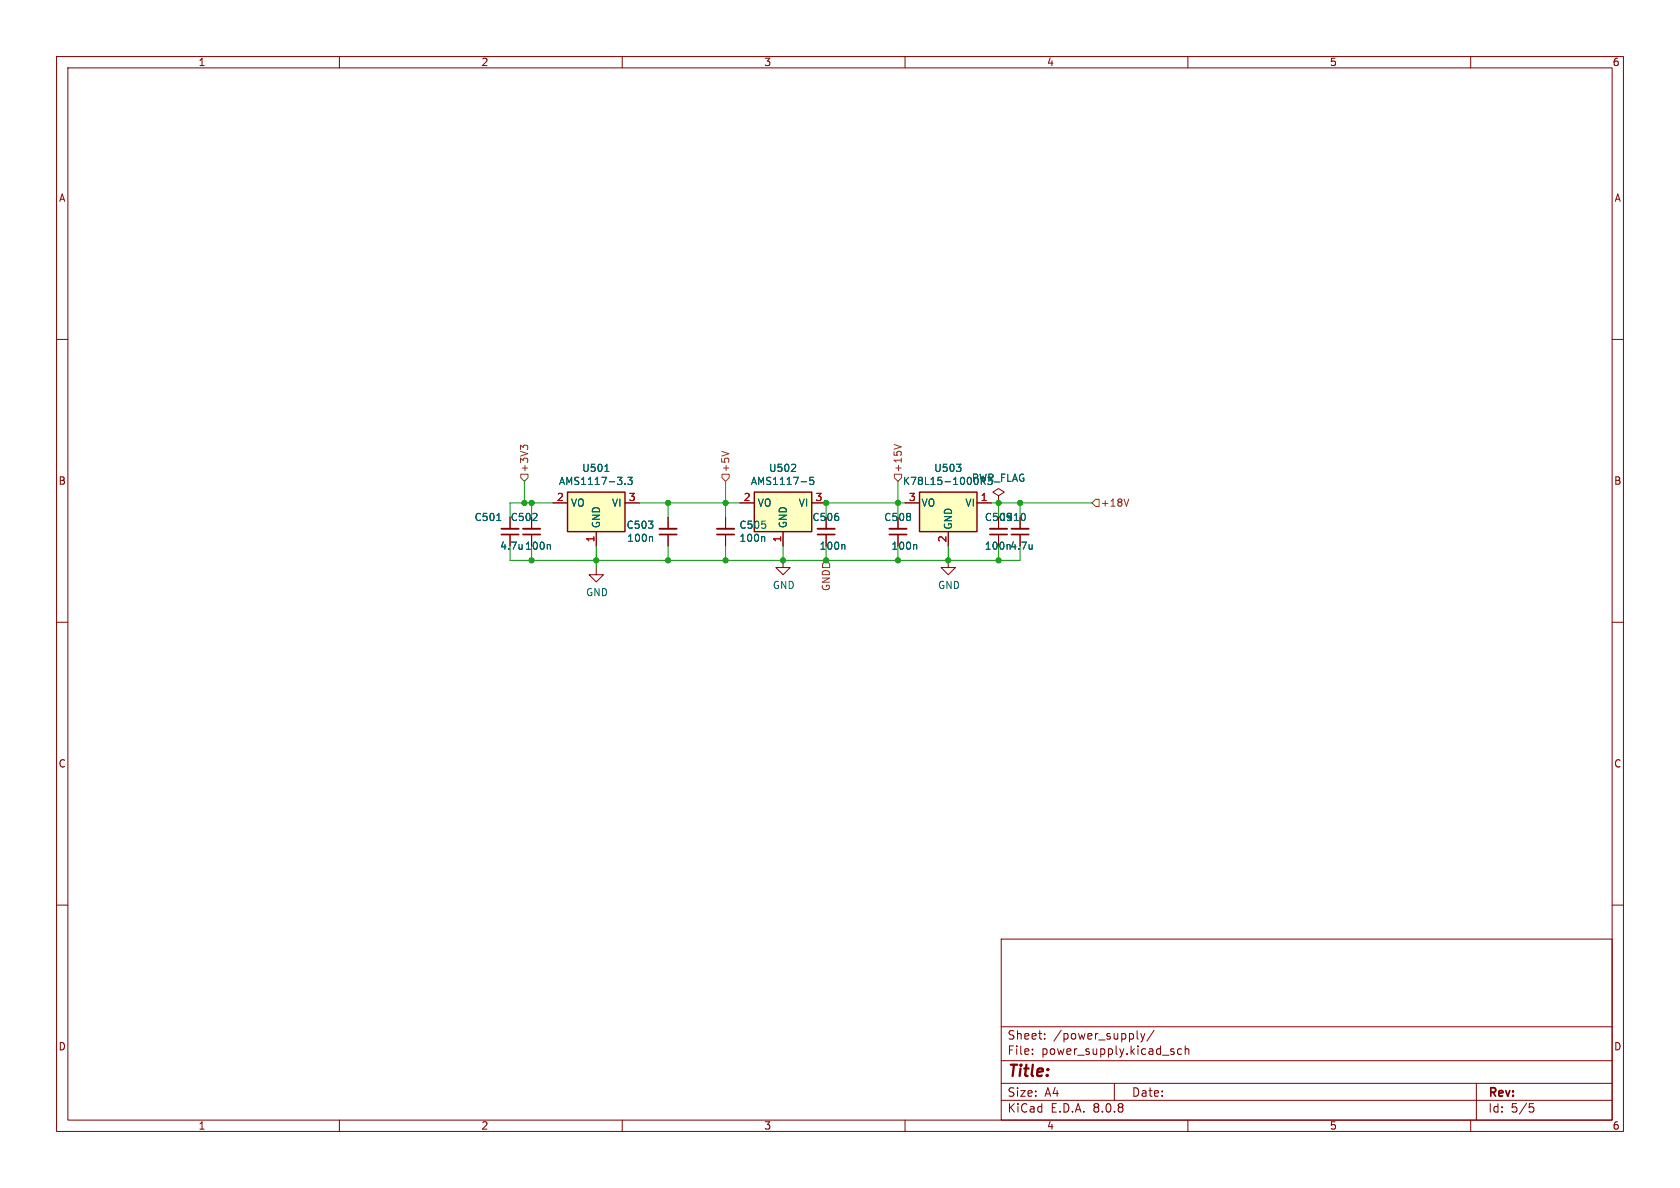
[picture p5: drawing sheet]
<svg xmlns="http://www.w3.org/2000/svg" width="297mm" height="210mm" viewBox="0 0 297 210" stroke-linecap="round" stroke-linejoin="round" font-family="sans-serif">
<g fill="none" stroke="#840000" stroke-width=".18">
<path d="M10 10h277v190h-277zM12 12h273v186h-273zM60 10v2M110 10v2M160 10v2M210 10v2M260 10v2M10 60h2M285 60h2M128.3 91.4v2.1M128.3 94.5v2M10 110h2"/>
<path d="M285 110h2M10 160h2M177 166h108v32h-108zM285 160h2M60 198v2M110 198v2M160 198v2M177 194.5h108M177 191.5h108M177 187.5h108M177 181.5h108M182.5 186.3v.1"/>
<path d="M182.5 185.5v.1M184.7 183.6v.1M184.7 182.8v.1M197 191.5v3M201 183.5l.2 .2M201.7 182.7l.3 1M202 183.7l-.1 .4-.2 .1M202.4 182.7l-.4 1M204 182.1l-1.3 2M207.4 185.9l.2 .2-.2 .3M207.4 185.4l.1 .1M208.9 185.5l-.4-.1-.3 .3v.4l.1 .2h.6"/>
<path d="M209.5 185.5l.2-.1 .4 .1 .1 .9M209.5 184.9v1.5M210 198v2M260 198v2M261 191.5v6.5M270.4 195.1h.7M270.5 195.7h.4l.3 .3-.2 .5-.5 .1"/>
</g>
<path d="M126.7 93.5h3.1" fill="none" stroke="#840000" stroke-width=".33"/>
<path d="M126.7 94.5h3.1" fill="none" stroke="#840000" stroke-width=".3"/>
<path d="M135 94.9l.2 .1v.7" fill="none" stroke="#006464" stroke-width=".18"/>
<path d="M162.6 87h10.1v7h-10.1z" fill="#ffffc2"/>
<path d="M162.6 87h10.1v7h-10.1z" fill="none" stroke="#840000" stroke-width=".25"/>
<g fill="none" stroke="#840000" stroke-width=".18">
<path d="M146 91.4v2.1M146 94.5v2M158.7 91.4v2.1M158.7 94.5v2M160 88.9h2.6M167.6 99.1v1.2h1.3l-1.3 1.3-1.2-1.3h1.2M167.6 94v2.5M172.7 88.9h2.6M176.5 87.6l1-.6-1-.6-1 .6 1 .6v1.3M176.5 88.9h.1M176.5 91.4v2.1M176.5 94.5v2"/>
<path d="M180.3 91.4v2.1M180.3 94.5v2"/>
</g>
<path d="M149.2 96.3l.2 .1v.7M161.9 96.3l.2 .1v.7M169.1 82.1h.8l-.4 .4M169.8 82.7v.5M182.5 96.3v.8M182.5 97h-.1" fill="none" stroke="#006464" stroke-width=".18"/>
<path d="M144.5 93.5h3.1M157.2 93.5h3.1M175 93.5h3.1M178.8 93.5h3.1" fill="none" stroke="#840000" stroke-width=".33"/>
<path d="M144.5 94.5h3.1M157.2 94.5h3.1M175 94.5h3.1M178.8 94.5h3.1" fill="none" stroke="#840000" stroke-width=".3"/>
<path d="M133.3 87h10.2v7h-10.2z" fill="#ffffc2"/>
<path d="M133.3 87h10.2v7h-10.2z" fill="none" stroke="#840000" stroke-width=".25"/>
<path d="M130.8 88.9h2.5M138.4 99.1v1.2h1.3l-1.3 1.3-1.2-1.3h1.2M138.4 94v2.5M143.5 88.9h2.5M105.4 100.3v1.3h1.3l-1.3 1.3-1.3-1.3h1.3" fill="none" stroke="#840000" stroke-width=".18"/>
<path d="M139.9 83.3h.8M140.6 82.2v.4M141.6 85.2h1M143.8 84.4h-.6l-.1 .6 .2-.1h.5l.1 .2-.1 .4-.2 .1-.5-.1" fill="none" stroke="#006464" stroke-width=".18"/>
<path d="M100.3 87h10.2v7h-10.2z" fill="#ffffc2"/>
<path d="M100.3 87h10.2v7h-10.2z" fill="none" stroke="#840000" stroke-width=".25"/>
<g fill="none" stroke="#840000" stroke-width=".18">
<path d="M90.2 91.4v2.1M90.2 94.5v2M94 91.4v2.1M94 94.5v2M97.8 88.9h2.5M105.4 94v2.5M110.5 88.9h2.5M118.1 91.4v2.1M118.1 94.5v2M128.3 91.4v2.1M128.3 94.5v2M130.8 88.9h2.5"/>
<path d="M138.4 94v2.5M143.5 88.9h2.5M146 91.4v2.1M146 94.5v2M158.7 91.4v2.1M158.7 94.5v2M160 88.9h2.6M167.6 94v2.5M172.7 88.9h2.6M176.5 88.9h.1M176.5 91.4v2.1M176.5 94.5v2"/>
<path d="M180.3 91.4v2.1M180.3 94.5v2"/>
</g>
<g fill="none" stroke="#006464" stroke-width=".18">
<path d="M87.8 92h.7M97.1 96.3l.2 .1v.7M106.9 83.3h.7M110.5 85.5v.1M111 84.4h.8l-.5 .5 .4 .1v.5l-.2 .1-.5-.1M115.2 94.9l.2 .1v.7M135 94.9l.2 .1v.7M139.9 83.3h.8M140.6 82.2v.4M141.6 85.2h1M143.8 84.4h-.6l-.1 .6 .2-.1h.5l.1 .2-.1 .4-.2 .1-.5-.1M149.2 96.3l.2 .1v.7"/>
<path d="M161.9 96.3l.2 .1v.7M169.1 82.1h.8l-.4 .4M169.8 82.7v.5M182.5 96.3v.8M182.5 97h-.1"/>
</g>
<path d="M88.6 93.5h3.1M92.5 93.5h3M116.6 93.5h3" fill="none" stroke="#840000" stroke-width=".33"/>
<path d="M88.6 94.5h3.1M92.5 94.5h3M116.6 94.5h3" fill="none" stroke="#840000" stroke-width=".3"/>
<path d="M92.5 79.1l-.5-.4v.8M92.5 78.9l.2-.2h.3l.3 .2M127.6 79.8l1.2 .4M158.1 78.6l1.2 .4M92.1 83.8h1.2v.7l-.6 .6-.6-.6zM127.6 83.8h1.3v.7l-.6 .6-.7-.6zM146 99.1l.7 .6v.6h-1.3v-.6zM158.1 83.8h1.3v.7l-.7 .6-.6-.6zM193.7 88.3h.6v1.2h-.6l-.7-.6zM199.6 88.2l-.5 1.3" fill="none" stroke="#725600" stroke-width=".18"/>
<g fill="none" stroke="#009600" stroke-width=".18">
<path d="M90.2 96.5v2.6h90.1v-2.6M92.7 85.1v3.8M94 88.9v2.5M94 96.5v2.6M97.8 88.9h-7.6v2.5M105.4 96.5v3.8M113 88.9h17.8M118.1 88.9v2.5M118.1 96.5v2.6M128.3 85.1v6.3M128.3 96.5v2.6M138.4 96.5v2.6"/>
<path d="M146 96.5v2.6M158.7 85.1v6.3M158.7 96.5v2.6M160 88.9h-14v2.5M167.6 96.5v2.6M175.3 88.9h17.7M176.5 88.9v2.5M176.5 96.5v2.6M180.3 88.9v2.5"/>
</g>
<g fill="#009600" stroke="#009600" stroke-width=".18">
<circle cx="128.3" cy="88.9" r=".46"/>
<circle cx="94" cy="99.1" r=".46"/>
<circle cx="92.7" cy="88.9" r=".46"/>
<circle cx="94" cy="88.9" r=".46"/>
<circle cx="118.1" cy="88.9" r=".46"/>
<circle cx="118.1" cy="99.1" r=".46"/>
<circle cx="105.4" cy="99.1" r=".46"/>
<circle cx="128.3" cy="99.1" r=".46"/>
<circle cx="158.7" cy="99.1" r=".46"/>
<circle cx="146" cy="88.9" r=".46"/>
<circle cx="158.7" cy="88.9" r=".46"/>
<circle cx="176.5" cy="99.1" r=".46"/>
<circle cx="180.3" cy="88.9" r=".46"/>
<circle cx="138.4" cy="99.1" r=".46"/>
<circle cx="146" cy="99.1" r=".46"/>
<circle cx="167.6" cy="99.1" r=".46"/>
<circle cx="176.5" cy="88.9" r=".46"/>
</g>
<text font-size="2.8" fill="#840000" x="178" y="190.9">Title:</text>
<g font-size="2.1" fill="#840000">
<text x="178" y="184">Sheet:</text>
<text x="186.2" y="184">/power_supply/</text>
<text x="178" y="186.7">File:</text>
<text x="184.1" y="186.7">power_supply.kicad_sch</text>
<text x="178" y="196.9">KiCad</text>
<text x="178" y="194.1">Size:</text>
<text x="184.7" y="194.1">A4</text>
<text x="185.7" y="196.9">E.D.A.</text>
<text x="193.3" y="196.9">8.0.8</text>
<text x="200" y="194.1">Date:</text>
<text x="263" y="194.3">Rev:</text>
<text x="263" y="196.9">Id:</text>
<text x="267.1" y="196.9">5/5</text>
</g>
<g font-size="1.8" fill="#840000">
<text x="35" y="11.9">1</text>
<text x="85" y="11.9">2</text>
<text x="135" y="11.9">3</text>
<text x="185" y="11.9">4</text>
<text x="235" y="11.9">5</text>
<text x="285" y="11.9">6</text>
<text x="10.3" y="35.9">A</text>
<text x="285.3" y="35.9">A</text>
<text x="10.3" y="85.9">B</text>
<text x="285.3" y="85.9">B</text>
<text x="10.3" y="135.9">C</text>
<text x="285.3" y="135.9">C</text>
<text x="10.3" y="185.9">D</text>
<text x="285.3" y="185.9">D</text>
<text x="35" y="199.9">1</text>
<text x="85" y="199.9">2</text>
<text x="135" y="199.9">3</text>
<text x="185" y="199.9">4</text>
<text x="235" y="199.9">5</text>
<text x="285" y="199.9">6</text>
</g>
<g font-size="1.8" fill="#725600">
<text x="93.6" y="83.6" transform="rotate(-90 93.6 83.6)">+3V3</text>
<text x="129.1" y="83.6" transform="rotate(-90 129.1 83.6)">+5V</text>
<text x="159.6" y="83.6" transform="rotate(-90 159.6 83.6)">+15V</text>
<text x="194.5" y="89.8">+18V</text>
<text x="146.9" y="104.6" transform="rotate(-90 146.9 104.6)">GND</text>
</g>
<g font-size="1.8" fill="#006464">
<text x="102.8" y="83.6">U501</text>
<text x="135.8" y="83.6">U502</text>
<text x="165.1" y="83.6">U503</text>
<text x="98.7" y="85.9">AMS1117-3.3</text>
<text x="100.8" y="89.8">VO</text>
<text x="108.1" y="89.8">VI</text>
<text x="132.6" y="85.9">AMS1117-5</text>
<text x="133.9" y="89.8">VO</text>
<text x="141.1" y="89.8">VI</text>
<text x="159.5" y="85.9">K78L15-1000R3</text>
<text x="162.8" y="89.8">VO</text>
<text x="170.6" y="89.8">VI</text>
<text x="171.7" y="85.4">PWR_FLAG</text>
<text x="83.8" y="92.3">C501</text>
<text x="90.2" y="92.3">C502</text>
<text x="106.3" y="93.5" transform="rotate(-90 106.3 93.5)">GND</text>
<text x="110.7" y="93.7">C503</text>
<text x="110.8" y="96">100n</text>
<text x="130.6" y="93.7">C505</text>
<text x="130.6" y="96">100n</text>
<text x="139.3" y="93.5" transform="rotate(-90 139.3 93.5)">GND</text>
<text x="143.5" y="92.3">C506</text>
<text x="156.2" y="92.3">C508</text>
<text x="168.5" y="93.7" transform="rotate(-90 168.5 93.7)">GND</text>
<text x="174" y="92.3">C509</text>
<text x="176.5" y="92.3">C510</text>
<text x="88.3" y="97.4">4.7u 100n</text>
<text x="144.8" y="97.4">100n</text>
<text x="157.5" y="97.4">100n</text>
<text x="174" y="97.4">100n 4.7u</text>
<text x="103.5" y="105.6">GND</text>
<text x="136.5" y="104.3">GND</text>
<text x="165.7" y="104.3">GND</text>
</g>
<g font-size="1.8" fill="#a90000">
<text x="98.4" y="88.6">2</text>
<text x="111.1" y="88.6">3</text>
<text x="131.4" y="88.6">2</text>
<text x="144.1" y="88.6">3</text>
<text x="160.6" y="88.6">3</text>
<text x="173.3" y="88.6">1</text>
<text x="105.2" y="96" transform="rotate(-90 105.2 96)">1</text>
<text x="138.2" y="96" transform="rotate(-90 138.2 96)">1</text>
<text x="167.4" y="96" transform="rotate(-90 167.4 96)">2</text>
</g>
</svg>
